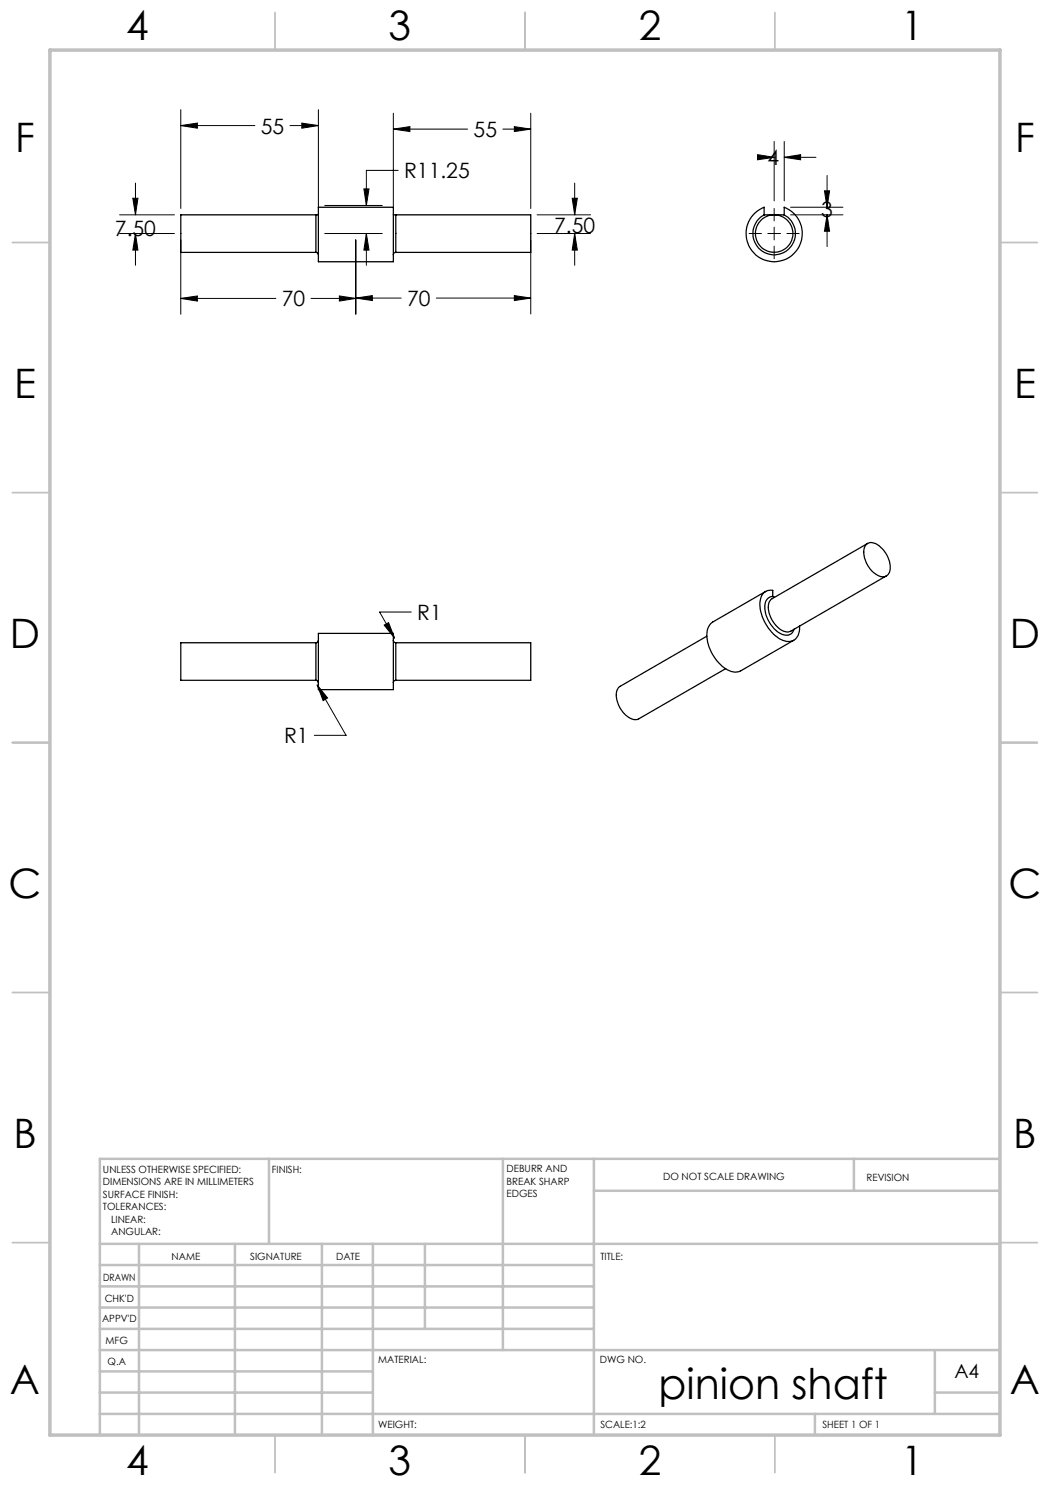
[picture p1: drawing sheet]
<svg xmlns="http://www.w3.org/2000/svg" width="210mm" height="297mm" viewBox="0 0 210 297" stroke-linecap="round" stroke-linejoin="round" font-family="sans-serif">
<g fill="none" stroke="#000" stroke-width=".2">
<path d="M26.6 39.6h1l-.5 3.4zM27.1 36.6v6.4M36.2 25.1l3.3-.5v1zM36.2 21.9v19.8M36.2 25.1h14.8M58 25.1h5.7M60.4 24.6l3.3 .5-3.3 .5zM63.7 21.9v19.8M72.8 37.8h1l-.5 3.3zM78.7 25.8l3.3-.5v1zM78.7 22.6v19.1M78.7 25.8h14.8"/>
<path d="M79.6 34.1h-6.3v7M100.6 25.8h5.6M102.9 25.3l3.3 .5-3.3 .5zM106.2 22.6v19.1M114.4 39.6h1.1l-.6 3.4zM114.9 36.6v6.4M151.5 30.9l3.3 .6-3.3 .5zM154.8 31.5h.1M154.8 28.3v11.9M156.8 31.5l3.3-.6v1.1zM156.8 28.3v11.9M156.8 31.5h6.4"/>
<path d="M164.9 38.2h1l-.5 3.2zM165.4 35.1v6.3M23.9 46.7h11M23.9 43h11M27.1 46.7l.5 3.3h-1zM27.1 46.7v6.4M36.2 59.7l3.3-.5v1zM36.2 48v14.9M36.2 59.7h19M62.2 59.7h9M64.9 46.7h11.5M64.9 41.1h11.5"/>
<path d="M67.9 59.2l3.3 .5-3.3 .5zM71.2 59.6l3.3-.5v1zM71.2 48v14.9M71.2 59.6h9M73.3 46.7l.5 3.3h-1zM73.3 46.7v6.4M87.3 59.6h18.9M102.9 59.1l3.3 .5-3.3 .5zM106.2 48v14.8M107.4 46.7h10.7M107.4 43h10.7M114.9 46.7l.6 3.3h-1.1z"/>
<path d="M114.9 46.7v6.4M149.8 46.7h2.5M153.6 46.7h2.5M154.8 41.7v2.5M154.8 45.4v2.6M154.8 49.2v2.5M157.4 46.7h2.4M158.1 43h10.5M158.1 41.4h10.5M165.4 43l.5 3.2h-1zM165.4 43v6.3M63.4 137l2.1 2.6-.9 .5z"/>
<path d="M63.4 137l5.8 10.1h-6.3M76.8 125l.9-.5 1.2 3.1zM82.3 122.4h-6.4l3 5.2"/>
</g>
<g fill="none" stroke="#c0c0c0" stroke-width=".35">
<path d="M55 2.5v7.5M105 2.5v7.5M155 2.5v7.5M2.5 48.5h7.5M200 48.5h7.5M2.5 98.5h7.5M200 98.5h7.5M2.5 148.5h7.5M200 148.5h7.5M2.5 198.5h7.5M200 198.5h7.5M2.5 248.5h7.5"/>
<path d="M200 248.5h7.5M55 287v7.5M105 287v7.5M155 287v7.5"/>
</g>
<g fill="none" stroke="#c0c0c0" stroke-width=".5">
<path d="M53.8 231.8v17M100.6 231.8v38.2M118.8 231.8v55.2M118.8 238.2h81.2M170.8 231.8v6.4M200 231.8h-180v55.2M20 248.8h180M20 257.3h98.8M20 253h98.8M27.8 248.8v38.2M47 248.8v38.2M64.4 248.8v38.2"/>
<path d="M74.6 248.8v38.2M85 248.8v17M20 265.8h98.8M20 261.5h98.8M20 278.5h54.6M20 274.3h54.6M20 270h180M187 278.5h13M187 270v12.8M20 282.8h180M163 282.8v4.2"/>
</g>
<path d="M10 10h190v277h-190z" fill="none" stroke="#c0c0c0" stroke-width=".7"/>
<path d="M114.9 46.7l.6 3.3h-1.1zM114.4 39.6h1.1l-.6 3.4zM26.6 39.6h1l-.5 3.4zM27.1 46.7l.5 3.3h-1zM102.9 25.3l3.3 .5-3.3 .5zM78.7 25.8l3.3-.5v1zM60.4 24.6l3.3 .5-3.3 .5zM36.2 25.1l3.3-.5v1zM73.3 46.7l.5 3.3h-1zM72.8 37.8h1l-.5 3.3zM71.2 59.6l3.3-.5v1zM102.9 59.1l3.3 .5-3.3 .5zM36.2 59.7l3.3-.5v1zM67.9 59.2l3.3 .5-3.3 .5zM156.8 31.5l3.3-.6v1.1zM151.5 30.9l3.3 .6-3.3 .5zM164.9 38.2h1l-.5 3.2zM165.4 43l.5 3.2h-1zM63.4 137l1.2 3.1 .9-.5zM76.8 125l2.1 2.6-1.2-3.1z" fill="#000"/>
<g fill="none" stroke="#000" stroke-width=".25">
<path d="M63.2 43h.5M63.2 50.5l.3 .1 .2 .4M63.2 43h-27v7.5h27M63.2 43v7.5M63.7 41.4h15v10.9h-15zM78.7 43h.5M79.2 50.5h-.3l-.2 .5M79.2 43h27v7.5h-27M79.2 43v7.5M152.9 43a4.3 4.3 0 0 0-1.4 6.4 4.3 4.3 0 0 0 6.6 0 4.3 4.3 0 0 0-1.3-6.4M152.9 43h3.9M152.9 43l-.1-1.6a5.6 5.6 0 0 0-2.5 8.7 5.6 5.6 0 0 0 9 0 5.6 5.6 0 0 0-2.5-8.7v1.6"/>
<path d="M153.1 118.3l-10.6 6.1a3.5 3.5 0 0 0-1 4 8.3 8.3 0 0 0 4.8 5.9l.7 .1 1.2-.2 10.5-6.1M154.6 119.3v-1.2a2.23 2.23 0 0 0-2.6 2.4 8.7 8.7 0 0 0 4.5 7.6 2.27 2.27 0 0 0 3.4-2.1v-.8M154.6 119.3a1.93 1.93 0 0 0-1.6 2.5 6.2 6.2 0 0 0 3.8 5.2 1.53 1.53 0 0 0 2-1.2M154.6 119.3l.3 .1M173.2 109a1.89 1.89 0 0 1 2.7 .2 5.5 5.5 0 0 1 2 5.2 1.59 1.59 0 0 1-2.6 .5 5.3 5.3 0 0 1-2.4-5.4zM173.5 108.7l-19.1 11a2.55 2.55 0 0 0-.4 3.3 4.6 4.6 0 0 0 3.6 3.4l.6-.2 19.1-11M63.2 136.1l.3 .1 .2 .4M63.2 128.5h-27v7.6h27M63.2 128.5v7.6M63.7 128.1l-.2 .3-.3 .1M63.7 126.7h15v11.2h-15zM78.7 128.1l.2 .4h.3"/>
<path d="M79.2 136.1h-.3l-.2 .5M79.2 128.5h27v7.6h-27M79.2 128.5v7.6M141.4 127.2l-17.4 10.1a2.6 2.6 0 0 0-.5 3.2 4.5 4.5 0 0 0 3.7 3.4l.6-.1 17.3-10.1"/>
<circle cx="154.8" cy="46.7" r="3.7"/>
</g>
<text font-size="8.5" x="131.7" y="279.7">pinion shaft</text>
<g font-size="8.1">
<text x="25.2" y="8">4</text>
<text x="77.7" y="8">3</text>
<text x="127.7" y="8">2</text>
<text x="180.2" y="8">1</text>
<text x="3" y="30.4">F</text>
<text x="203" y="30.4">F</text>
<text x="2.8" y="79.6">E</text>
<text x="202.8" y="79.6">E</text>
<text x="2" y="129.6">D</text>
<text x="202" y="129.6">D</text>
<text x="1.7" y="179.6">C</text>
<text x="201.7" y="179.6">C</text>
<text x="2.7" y="229.6">B</text>
<text x="202.7" y="229.6">B</text>
<text x="2" y="278.9">A</text>
<text x="202" y="278.9">A</text>
<text x="25.2" y="295">4</text>
<text x="77.7" y="295">3</text>
<text x="127.7" y="295">2</text>
<text x="180.2" y="295">1</text>
</g>
<g font-size="4.2">
<text x="52.2" y="26.7">55</text>
<text x="94.7" y="27.4">55</text>
<text x="80.8" y="35.7">R11.25</text>
<text x="153.5" y="33">4</text>
<text x="23" y="47.2">7.50</text>
<text x="110.9" y="46.6">7.50</text>
<text x="164.3" y="43.5">3</text>
<text x="56.4" y="61.3">70</text>
<text x="81.4" y="61.2">70</text>
<text x="83.5" y="124">R1</text>
<text x="56.8" y="148.6">R1</text>
</g>
<text font-size="3.9" x="190.9" y="275.5">A4</text>
<g font-size="2">
<text x="20.6" y="234.6">UNLESS OTHERWISE SPECIFIED:</text>
<text x="20.6" y="237.1">DIMENSIONS ARE IN MILLIMETERS</text>
<text x="20.6" y="239.6">SURFACE FINISH:</text>
<text x="54.4" y="234.6">FINISH:</text>
<text x="101.3" y="234.5">DEBURR AND</text>
<text x="101.3" y="237">BREAK SHARP</text>
<text x="101.3" y="239.5">EDGES</text>
<text x="132.6" y="236">DO NOT SCALE DRAWING</text>
<text x="173.3" y="236.2">REVISION</text>
<text x="20.6" y="242.1">TOLERANCES:</text>
<text x="22.2" y="244.6">LINEAR:</text>
<text x="22.2" y="247.1">ANGULAR:</text>
<text x="34.3" y="252">NAME</text>
<text x="50" y="251.9">SIGNATURE</text>
<text x="67.2" y="251.9">DATE</text>
<text x="120.1" y="251.9">TITLE:</text>
<text x="20.6" y="256.1">DRAWN</text>
<text x="20.9" y="260.3">CHK'D</text>
<text x="20.4" y="264.4">APPV'D</text>
<text x="21.1" y="268.8">MFG</text>
<text x="21.5" y="273">Q.A</text>
<text x="75.6" y="272.5">MATERIAL:</text>
<text x="120" y="272.5">DWG NO.</text>
<text x="75.6" y="285.5">WEIGHT:</text>
<text x="120.1" y="285.6">SCALE:1:2</text>
<text x="164.5" y="285.6">SHEET 1 OF 1</text>
</g>
</svg>
